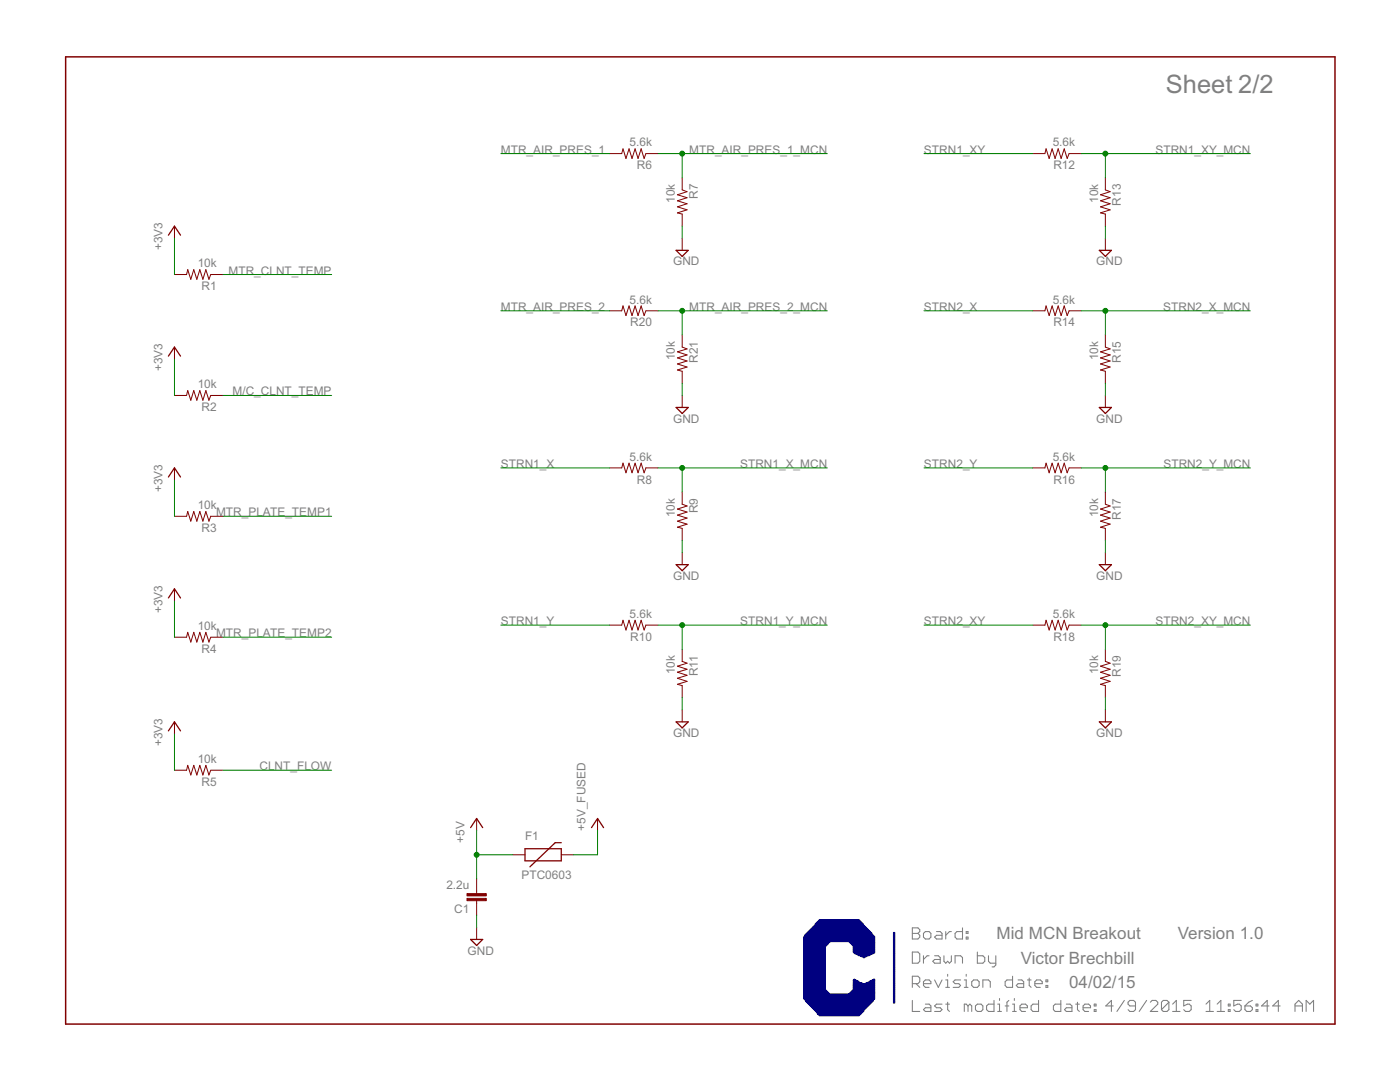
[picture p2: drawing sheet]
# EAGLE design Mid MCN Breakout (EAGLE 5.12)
PARTNO: RC0603JR-1010KL

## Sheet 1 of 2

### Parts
U$5  CURRENT-C-LETTER-LANDSCAPE  [BLANK]
X-404  M8-8-VERT  [M8-VERT-8POS]
X-405  M8-8-VERT  [M8-VERT-8POS]
X-406  M8-8-VERT  [M8-VERT-8POS]
X-407  M8-8-VERT  [M8-VERT-8POS]
X-509  MICROCLASP-20-DUAL-RA  [MICROCLASP-20-DUAL-RA]

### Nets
+3V3: X-509.18 ; also sheet 2
+5V: X-509.17 ; also sheet 2
+5V_FUSED: X-404.P$1 X-405.P$1 X-406.P$1 X-407.P$1 ; supply symbol labelled VCC ; also sheet 2
CLNT_FLOW: X-404.P$3 X-509.7 ; also sheet 2
GND: X-404.P$2 X-404.P$6 X-404.P$7 X-405.P$2 X-405.P$7 X-405.P$8 X-406.P$2 X-407.P$2 X-509.3 X-509.4 ; also sheet 2
M/C_CLNT_TEMP: X-404.P$5 X-509.10 ; also sheet 2
MTR_AIR_PRES_1: X-405.P$3 ; also sheet 2
MTR_AIR_PRES_1_MCN: X-509.20 ; also sheet 2
MTR_AIR_PRES_2: X-405.P$6 ; also sheet 2
MTR_AIR_PRES_2_MCN: X-509.15 ; also sheet 2
MTR_CLNT_TEMP: X-404.P$4 X-509.9 ; also sheet 2
MTR_PLATE_TEMP1: X-405.P$4 X-509.19 ; also sheet 2
MTR_PLATE_TEMP2: X-405.P$5 X-509.16 ; also sheet 2
SHIELD: X-404.SHLD(SHIELD) X-405.SHLD(SHIELD) X-406.SHLD(SHIELD) X-407.SHLD(SHIELD) X-509.13
STRN1_X: X-406.P$3 ; also sheet 2
STRN1_X_MCN: X-509.12 ; also sheet 2
STRN1_XY: X-406.P$5 ; also sheet 2
STRN1_XY_MCN: X-509.1 ; also sheet 2
STRN1_Y: X-406.P$4 ; also sheet 2
STRN1_Y_MCN: X-509.11 ; also sheet 2
STRN2_X: X-407.P$3 ; also sheet 2
STRN2_X_MCN: X-509.2 ; also sheet 2
STRN2_XY: X-407.P$5 ; also sheet 2
STRN2_XY_MCN: X-509.6 ; also sheet 2
STRN2_Y: X-407.P$4 ; also sheet 2
STRN2_Y_MCN: X-509.5 ; also sheet 2
Unconnected: X-404.P$8 X-406.P$6 X-406.P$7 X-406.P$8 X-407.P$6 X-407.P$7 X-407.P$8 X-509.8 X-509.14

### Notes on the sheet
- MCN Signal Routing
- MTR_AIR_PRES_1 | AIN-1
- MTR_PLATE_TEMP1 | AIN-2
- MTR_PLATE_TEMP2 | AIN-3
- MTR_AIR_PRES_2 | AIN-4
- STRN1_X | AIN-5
- STRN1_Y | AIN-6
- +5V_FUSED | +5V_FUSED
- STRN1_XY | AIN-7
- STRN2_X | AIN-8
- STRN2_Y | AIN-9
- STRN2_XY | AIN-10
- MTR_CLNT_TEMP | AIN-11
- +5V_FUSED | +5V_FUSED
- M/C_CLNT_TEMP | AIN-12
- CLNT_FLOW | GP0
- Mid MCN Breakout | Version 1.0
- Victor Brechbill
- 04/02/15

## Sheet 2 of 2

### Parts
C1  2.2u  CAP0603-CAP  [0603-CAP]
F1  PTC0603  [0603]
R1  10k  RESISTOR0603-RES  [0603-RES]
R2  10k  RESISTOR0603-RES  [0603-RES]
R3  10k  RESISTOR0603-RES  [0603-RES]
R4  10k  RESISTOR0603-RES  [0603-RES]
R5  10k  RESISTOR0603-RES  [0603-RES]
R6  5.6k  RESISTOR0603-RES  [0603-RES]
R7  10k  RESISTOR0603-RES  [0603-RES]
R8  5.6k  RESISTOR0603-RES  [0603-RES]
R9  10k  RESISTOR0603-RES  [0603-RES]
R10  5.6k  RESISTOR0603-RES  [0603-RES]
R11  10k  RESISTOR0603-RES  [0603-RES]
R12  5.6k  RESISTOR0603-RES  [0603-RES]
R13  10k  RESISTOR0603-RES  [0603-RES]
R14  5.6k  RESISTOR0603-RES  [0603-RES]
R15  10k  RESISTOR0603-RES  [0603-RES]
R16  5.6k  RESISTOR0603-RES  [0603-RES]
R17  10k  RESISTOR0603-RES  [0603-RES]
R18  5.6k  RESISTOR0603-RES  [0603-RES]
R19  10k  RESISTOR0603-RES  [0603-RES]
R20  5.6k  RESISTOR0603-RES  [0603-RES]
R21  10k  RESISTOR0603-RES  [0603-RES]
U$1  CURRENT-C-LETTER-LANDSCAPE  [BLANK]

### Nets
+3V3: R1.2 R2.2 R3.2 R4.2 R5.2 ; also sheet 1
+5V: C1.2 F1.1 ; also sheet 1
+5V_FUSED: F1.2 ; supply symbol labelled VCC ; also sheet 1
CLNT_FLOW: R5.1 ; also sheet 1
GND: C1.1 R7.2 R9.2 R11.2 R13.2 R15.2 R17.2 R19.2 R21.2 ; also sheet 1
M/C_CLNT_TEMP: R2.1 ; also sheet 1
MTR_AIR_PRES_1: R6.2 ; also sheet 1
MTR_AIR_PRES_1_MCN: R6.1 R7.1 ; also sheet 1
MTR_AIR_PRES_2: R20.2 ; also sheet 1
MTR_AIR_PRES_2_MCN: R20.1 R21.1 ; also sheet 1
MTR_CLNT_TEMP: R1.1 ; also sheet 1
MTR_PLATE_TEMP1: R3.1 ; also sheet 1
MTR_PLATE_TEMP2: R4.1 ; also sheet 1
STRN1_X: R8.2 ; also sheet 1
STRN1_X_MCN: R8.1 R9.1 ; also sheet 1
STRN1_XY: R12.2 ; also sheet 1
STRN1_XY_MCN: R12.1 R13.1 ; also sheet 1
STRN1_Y: R10.2 ; also sheet 1
STRN1_Y_MCN: R10.1 R11.1 ; also sheet 1
STRN2_X: R14.2 ; also sheet 1
STRN2_X_MCN: R14.1 R15.1 ; also sheet 1
STRN2_XY: R18.2 ; also sheet 1
STRN2_XY_MCN: R18.1 R19.1 ; also sheet 1
STRN2_Y: R16.2 ; also sheet 1
STRN2_Y_MCN: R16.1 R17.1 ; also sheet 1

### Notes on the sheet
- +5V_FUSED
- Mid MCN Breakout | Version 1.0
- Victor Brechbill
- 04/02/15
